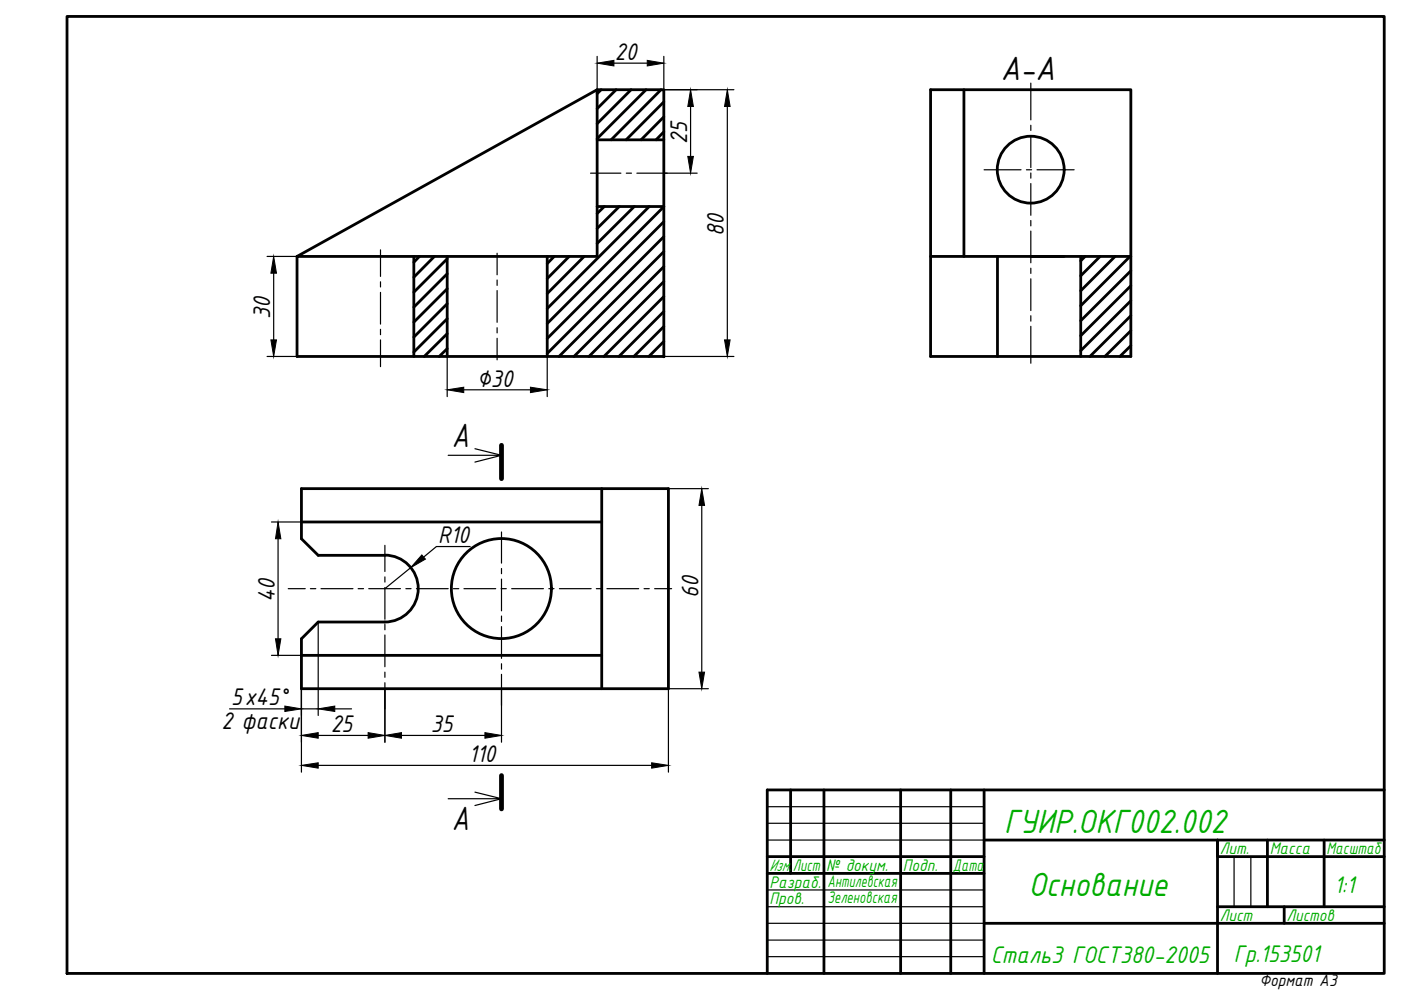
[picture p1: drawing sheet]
<svg xmlns="http://www.w3.org/2000/svg" width="297mm" height="210mm" viewBox="0 0 297 210" stroke-linecap="round" stroke-linejoin="round" font-family="sans-serif">
<!-- layer: 0 -->
<g fill="none" stroke="#000" stroke-width=".59">
<path d="M14.2 3.5h279.3v202.9h-279.3zM126.6 19h14.1v56.6h-77.7v-21.2M127.5 19l-.9 .9M130.6 19l-4 4M133.8 19l-7.2 7.2M137 19l-10.4 10.4M140.2 19l-10.6 10.6M197.3 19h42.5v56.6h-42.5zM204.4 19v35.4M126.6 29.6h14.1M140.7 21.6l-8 8M140.7 24.8l-4.8 4.8"/>
<path d="M140.7 28l-1.6 1.6M63 54.4l63.6-35.4v35.4zM87.7 54.4v21.2M88.9 54.4l-1.2 1.2M92.1 54.4l-4.4 4.4M94.8 54.9l-7.1 7M94.8 58.1l-7.1 7M94.8 54.4v21.2M116 54.4v21.2M117.5 54.4l-1.5 1.5M120.7 54.4l-4.7 4.7M123.9 54.4l-7.9 7.8"/>
<path d="M126.6 43.8h14.1M128.1 43.8l-1.5 1.5M131.3 43.8l-4.7 4.6M134.5 43.8l-7.9 7.8M137.7 43.8l-21.7 21.6M140.7 43.8l-24.7 24.8M140.7 47l-24.7 24.8M140.7 50.2l-24.7 24.7M140.7 53.4l-22.2 22.2M140.7 56.5l-19 19.1M140.7 59.7l-15.8 15.9M197.3 54.4h42.5"/>
<path d="M211.5 54.4v21.2M229.1 54.4v21.2M230.1 54.4l-1 .9M233.2 54.4l-4.1 4.1M236.4 54.4l-7.3 7.3M239.6 54.4l-10.5 10.4M239.8 57.4l-10.7 10.6M94.8 61.2l-7.1 7.1M94.8 64.4l-7.1 7.1M94.8 67.6l-7.1 7M94.8 70.8l-4.9 4.8M94.8 73.9l-1.7 1.7"/>
<path d="M140.7 62.9l-12.7 12.7M140.7 66.1l-9.5 9.5M140.7 69.2l-6.3 6.4M140.7 72.4l-3.1 3.2M239.8 60.6l-10.7 10.6M239.8 63.8l-10.7 10.6M239.8 66.9l-8.7 8.7M239.8 70.1l-5.5 5.5M239.8 73.3l-2.4 2.3M63.9 110.7h63.7M81.6 117.7a7.1 7.1 0 0 1 7.1 7.1 7.1 7.1 0 0 1-7.1 7.1M81.6 117.7h-14.1l-3.6-3.5v-10.6h77.8v42.4h-77.8v-10.6l3.6-3.5h14.1"/>
<path d="M127.6 103.6v42.4M63.9 139h63.7M167.6 167.5v17.7M174.7 167.5v38.9M191 167.5v38.9M201.6 167.5v38.9M208.6 167.5v38.9M208.6 178.1h84.9M268.7 178.1v14.1M280.7 178.1v14.1M293.5 167.5h-130.8v38.9M162.7 181.6h45.9"/>
<path d="M162.7 185.2h45.9M208.6 195.8h84.9M258.1 192.2h35.4M272.3 192.2v3.6M293.5 181.6h-35.4v-3.5v28.3"/>
<circle cx="218.5" cy="36" r="7.1"/>
<circle cx="106.3" cy="124.8" r="10.6"/>
</g>
<g fill="none" stroke="#000" stroke-width=".25">
<path d="M95 96.5h11.3l-5.6 1.5M100.7 95.1l5.6 1.4M100.7 168l5.6 1.3h-11.3M106.3 169.3l-5.6 1.5M162.7 171h45.9M162.7 174.6h45.9M162.7 178.1h45.9M162.7 188.7h45.9M162.7 192.2h45.9M162.7 199.3h45.9M162.7 195.8h45.9M261.6 181.6v10.6"/>
<path d="M265.2 181.6v10.6M162.7 202.8h45.9"/>
</g>
<g fill="none" stroke="#000" stroke-width=".25">
<path d="M218.6 17.6v7.8M125.2 36.7h6.4M132.8 36.7h1.1M135 36.7h6.5M208.6 36h7.9M217.6 36h1.1M218.6 26.6v1.1M218.6 28.8v6.7M218.6 36.7v1.1M218.6 38.9v6.7M219.9 36h7.8M80.7 53v5.6"/>
<path d="M80.7 59.7v1.1M105.4 53.7v4.6M105.4 59.4v1.1M218.6 46.8v1.1M218.6 49v6.7M218.6 56.9v1.1M218.6 59.1v6.7M80.7 62v6.7M80.7 69.8v1.2M80.7 72.1v5.6M105.4 61.6v6.7M105.4 69.5v1.1"/>
<path d="M105.4 71.7v4.6M218.6 66.9v1.2M218.6 69.2v7.8M81.6 115.6v5.6M106.3 112.8v6.6M61.1 124.8h3.6M65.8 124.8h1.2M68.1 124.8h6.7M75.9 124.8h1.2M78.2 124.8h6.7M81.6 122.3v1.1M81.6 124.6v6.7"/>
<path d="M81.6 132.4v1.1M81.6 134.6v6.8M86 124.8h1.2M88.3 124.8h6.7M96.1 124.8h1.2M98.4 124.8h6.7M106.2 124.8h1.1M106.3 120.5v1.1M106.3 122.8v6.7M106.3 130.6v1.2M106.3 132.9v6.7M108.5 124.8h6.7"/>
<path d="M116.4 124.8h1.1M118.6 124.8h6.7M126.4 124.8h1.2M128.7 124.8h6.7M136.6 124.8h1.1M138.8 124.8h3.6M81.6 142.5v1.1M81.6 144.8v5.5M106.3 140.7v1.2M106.3 143v6.6"/>
</g>
<!-- layer: 0 -->
<circle cx="140.7" cy="75.6" r=".25" fill="#000" stroke="#000" stroke-width=".21"/>
<g fill="none" stroke="#000" stroke-width=".25">
<path d="M126.6 12v7M130.2 13.4h7M140.7 12v7h14.9M140.7 36.7h7.1M146.4 22.6v10.6M154.2 22.6v49.5M56.6 54.4h6.4M58 57.9v14.2M56.6 75.6h6.4M94.8 75.6v8.5M116 75.6v8.5M140.7 75.6h14.9"/>
<path d="M98.3 82.6h14.2M57.6 110.7h6.3M59 114.2v21.2M99.7 115.9h-7.2l-2.7 2.2M141.7 103.6h8.5M148.8 107.2v35.3M57.6 139h6.3M63.9 135.4v28.3M67.5 131.9v19.8M87.1 120.4l-5.5 4.4M48.7 150.3h11.7M63.9 150.3h3.6"/>
<path d="M67.5 155.9h10.5M71 150.3h3.5M81.6 146v11.4M85.1 155.9h17.7M106.3 146v11.4M150.2 146h-8.5v17.7M67.5 162.3h70.7"/>
</g>
<g fill="#000" stroke="#000" stroke-width=".21">
<path d="M126.6 13.4l3.6-.6v1.2zM137.2 12.8l3.5 .6-3.5 .6zM146.4 19l.6 3.6h-1.2zM145.8 33.2h1.2l-.6 3.5zM154.2 19l.6 3.6h-1.2zM58 54.4l.6 3.5h-1.2zM57.4 72.1h1.2l-.6 3.5zM153.6 72.1h1.2l-.6 3.5zM94.8 82.6l3.5-.5v1.1zM112.5 82.1l3.5 .5-3.5 .6zM59 110.7l.5 3.5h-1.1zM89.4 117.7l.8 .8-3.1 1.9z"/>
<path d="M148.8 103.6l.6 3.6h-1.2zM58.4 135.4h1.1l-.5 3.6zM60.4 149.7l3.5 .6-3.5 .5zM63.9 155.9l3.6-.6v1.2zM67.5 150.3l3.5-.6v1.1zM78 155.3l3.6 .6-3.6 .6zM81.6 155.9l3.5-.6v1.2zM102.8 155.3l3.5 .6-3.5 .6zM148.2 142.5h1.2l-.6 3.5zM63.9 162.3l3.6-.6v1.2zM138.2 161.7l3.5 .6-3.5 .6z"/>
</g>
<!-- layer: 0 -->
<path d="M106.3 94.4v7.1M106.3 164.4v7.1" fill="none" stroke="#000" stroke-width="1"/>
<g font-size="7.7">
<text x="212.2" y="16.9">А-А</text>
<text x="95.8" y="94.8">A</text>
<text x="95.8" y="176">A</text>
</g>
<g font-size="7.7" fill="#00ad00">
<text x="212.9" y="176.7">ГУИР.ОКГ002.002</text>
<text x="218" y="190">Основание</text>
</g>
<g font-size="5.5">
<text x="130.4" y="12.7">20</text>
<text x="145.7" y="30.5" transform="rotate(-90 145.7 30.5)">25</text>
<text x="153.5" y="50" transform="rotate(-90 153.5 50)">80</text>
<text x="57.3" y="67.6" transform="rotate(-90 57.3 67.6)">30</text>
<text x="101.1" y="82">∅30</text>
<text x="92.9" y="115.2">R10</text>
<text x="58.3" y="127.7" transform="rotate(-90 58.3 127.7)">40</text>
<text x="148.1" y="126.8" transform="rotate(-90 148.1 126.8)">60</text>
<text x="49" y="149.6">5x45°</text>
<text x="46.9" y="154.5">2 фаски</text>
<text x="70.1" y="155.2">25</text>
<text x="91.3" y="155.2">35</text>
<text x="99.4" y="161.6">110</text>
</g>
<g font-size="5.5" fill="#00ad00">
<text x="282.9" y="189.4">1:1</text>
<text x="210" y="204.3">Сталь3 ГОСТ380-2005</text>
<text x="261.6" y="204.1">Гр.153501</text>
</g>
<g font-size="3.8" fill="#00ad00">
<text x="163.1" y="184.7">Изм.</text>
<text x="168.1" y="184.7">Лист</text>
<text x="175.2" y="184.7">№ докум.</text>
<text x="191.4" y="184.7">Подп.</text>
<text x="202" y="184.7">Дата</text>
<text x="258.6" y="181.2">Лит.</text>
<text x="269.2" y="181.2">Масса</text>
<text x="281.2" y="181.2">Масштаб</text>
<text x="163.1" y="188.2">Разраб.</text>
<text x="163.1" y="191.7">Пров.</text>
<text x="175.4" y="188">Антилевская</text>
<text x="175.4" y="191.5">Зеленовская</text>
<text x="258.6" y="195.3">Лист</text>
<text x="272.7" y="195.3">Листов</text>
</g>
<text font-size="3.8" x="267" y="209.1">Формат А3</text>
</svg>
